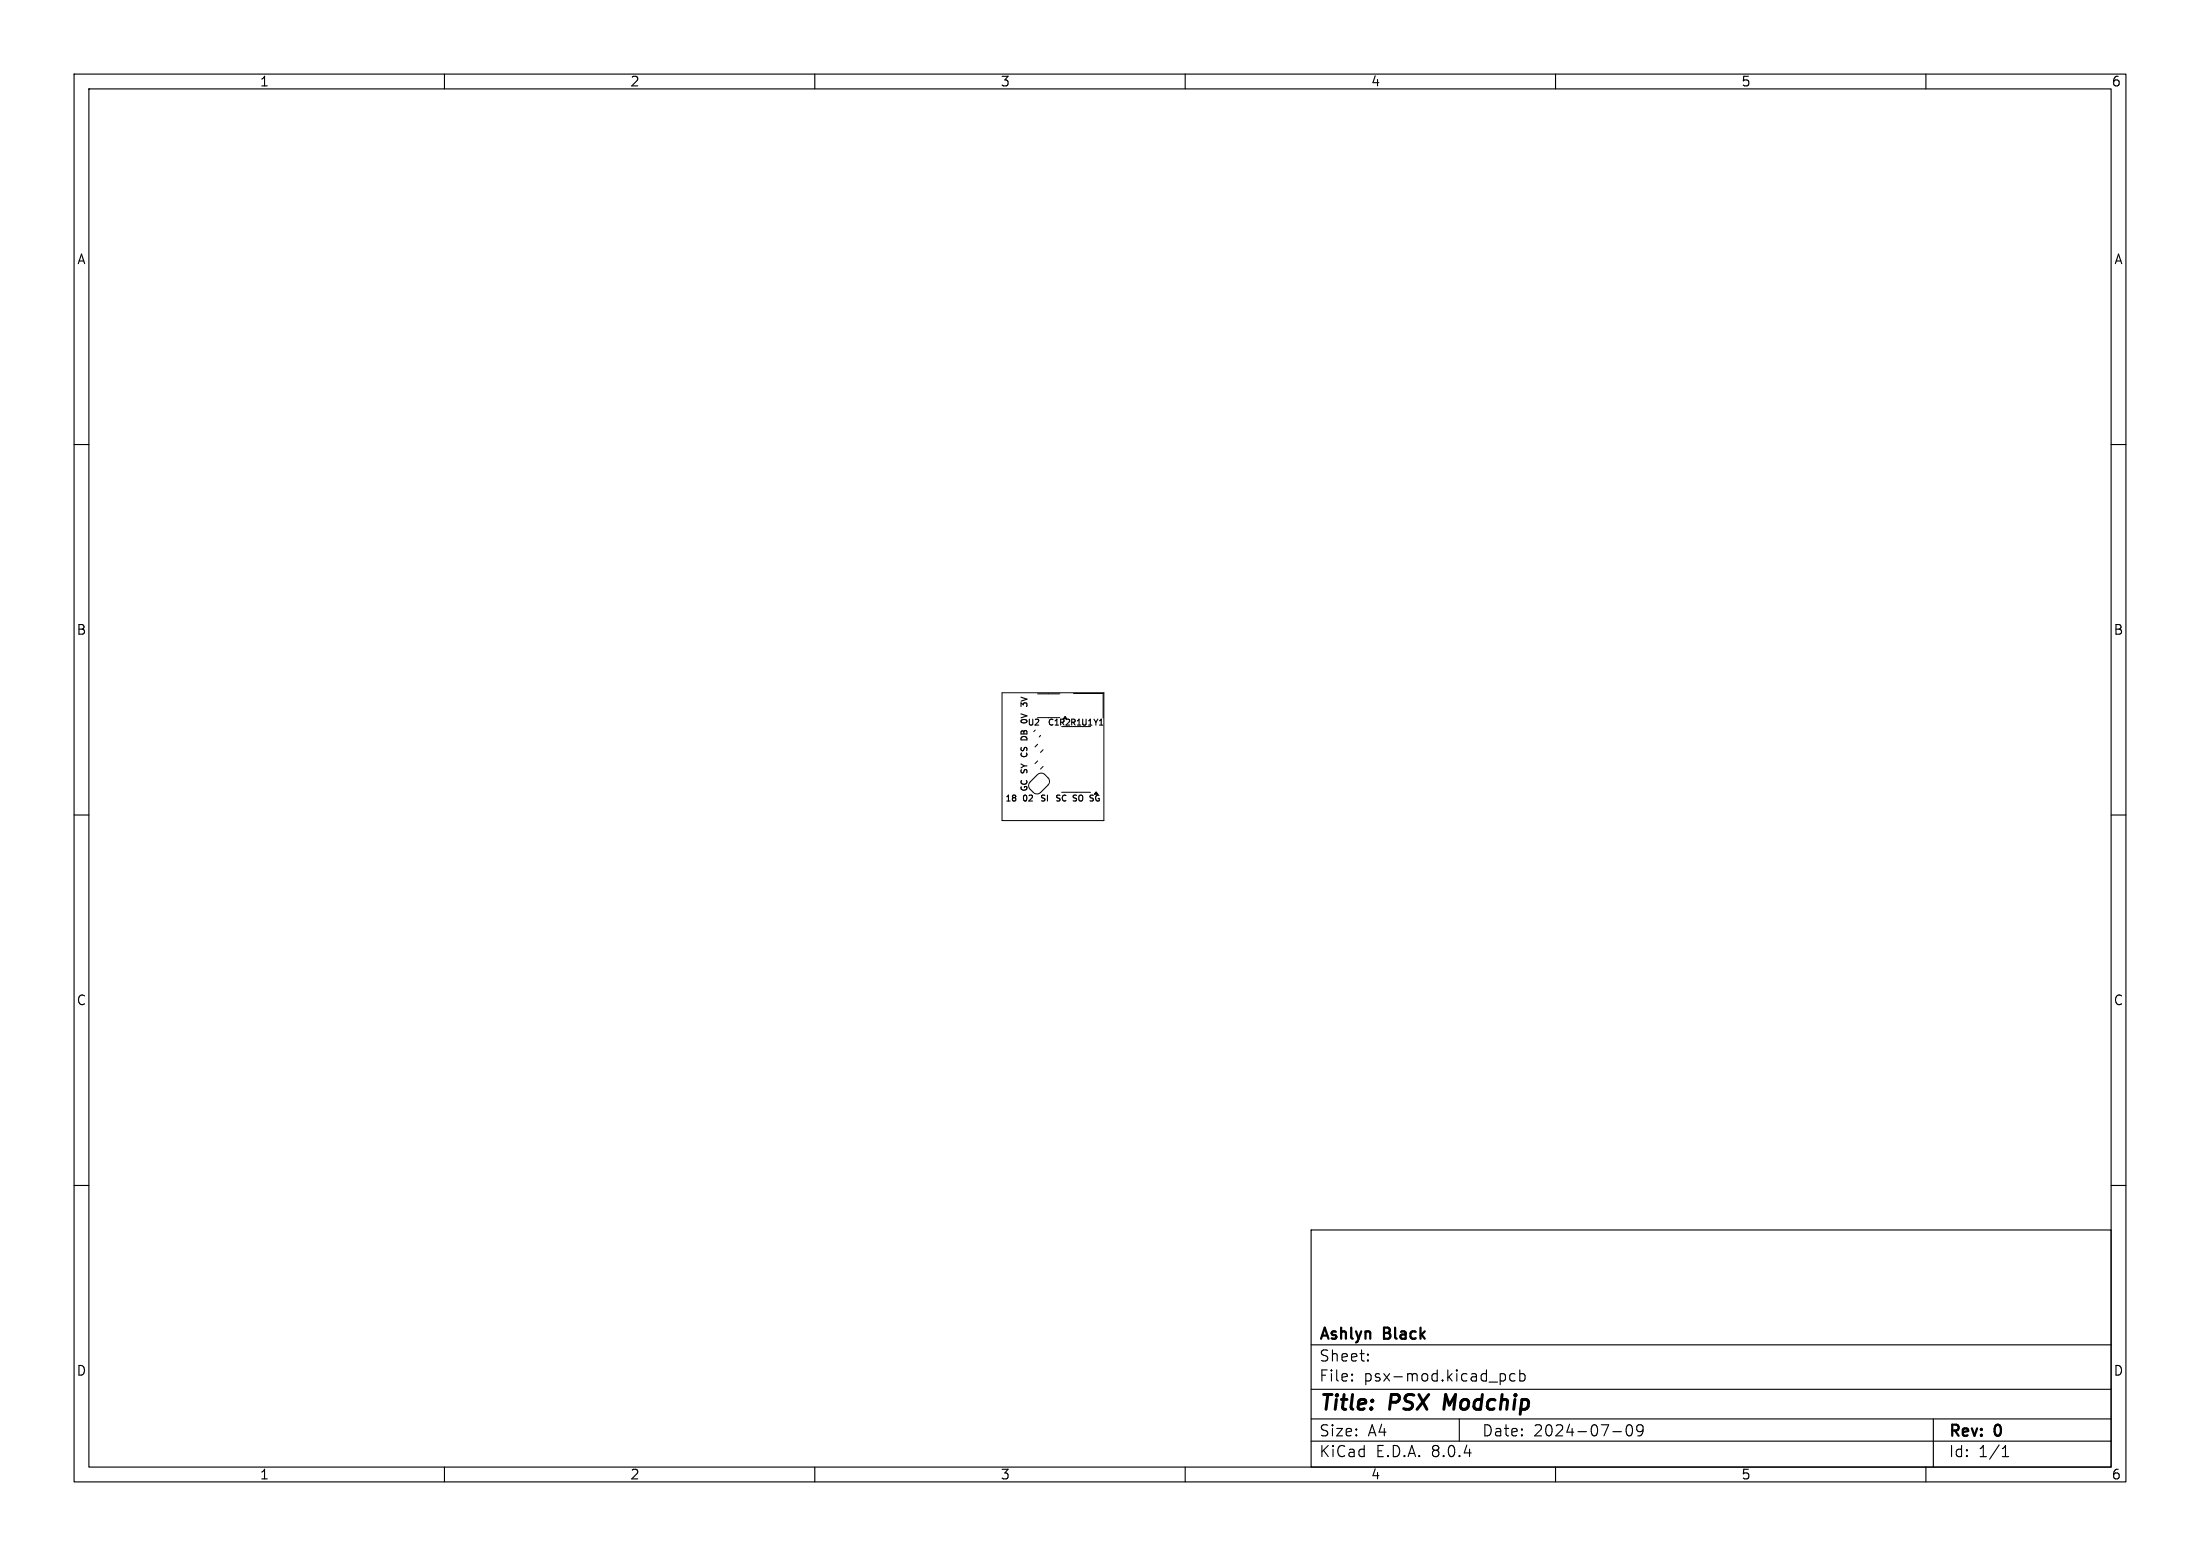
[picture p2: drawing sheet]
<svg xmlns="http://www.w3.org/2000/svg" width="297mm" height="210mm" viewBox="0 0 297 210" stroke-linecap="round" stroke-linejoin="round" font-family="sans-serif">
<g fill="none" stroke="#000" stroke-width=".15">
<path d="M10 10h277v190h-277zM12 12h273v186h-273zM60 10v2M110 10v2M160 10v2M210 10v2M260 10v2M10 60h2M285 60h2M10 110h2M285 110h2M10 160h2"/>
<path d="M285 160h2M177 166h108v32h-108zM60 198v2M110 198v2M160 198v2M177 194.5h108M177 191.5h108M177 187.5h108M177 181.5h108M182.5 186.3h.1l-.1 .1M182.5 186.3v.1M182.5 185.5v.1"/>
<path d="M182.5 185.5h.1l-.1 .1M184.7 183.6v.1M184.7 183.6h-.1l.1 .1M184.7 182.8v.1M184.7 182.8h-.1l.1 .1M197 191.5v3M202.7 185.4l.4 .1 .1 .2v.6l-.2 .1h-.3M204.5 185.5l-.4-.1-.3 .3v.4l.2 .2 .1 .1 .4-.1M205.2 185.5l.4-.1 .3 .3v.4l-.2 .2-.1 .1-.4-.1M205.2 184.9v1.5M210 198v2M217.7 193.2h1.2"/>
<path d="M219.7 192.4a.36 .36 0 0 1 .6 .2 .77 .77 0 0 1-.4 1.2 1 1 0 0 1-.2-1.4zM221.8 192.9l-.3 .3h-.3l-.2-.3v-.3l.1-.2 .4-.1 .2 .1a.99 .99 0 0 1-.3 1.4h-.3M260 198v2M261 191.5v6.5M270.3 196.6h.9M270.3 195.5l.4-.4v1.5"/>
</g>
<path d="M195.2 188.2l-.3 2" fill="none" stroke="#000" stroke-width=".4"/>
<g fill="none" stroke="#000" stroke-width=".14">
<path d="M135.3 93.5h13.7v17.3h-13.7zM139.8 98.5l-.2 .2M140.1 93.6h3M140.1 96.9h3M140.5 99.3l-.2 .2M143.3 98.1h3.9M144.9 93.6h4v3.3M139.1 105.5l1-1a.7 .7 0 0 1 1 0l.4 .5a.7 .7 0 0 1 0 1l-1 1a.7 .7 0 0 1-1 0l-.4-.5M140.1 100.5l-.4 .3M140.1 102.7l-.4 .4M140.8 101.2l-.3 .3M140.8 103.4l-.3 .4"/>
<path d="M143.3 106.9h3.9"/>
</g>
<path d="M143.8 96.7l.2 .3h-.5zM148 106.9l.2 .3h-.5z" fill="#000" stroke="#000" stroke-width=".14"/>
<g font-size="2.8">
<text x="178" y="190.9">Title:</text>
<text x="187.7" y="190.9">PSX</text>
<text x="195.8" y="190.9">Modchip</text>
</g>
<g font-size="2.1">
<text x="178" y="184">Sheet:</text>
<text x="178" y="181.2">Ashlyn</text>
<text x="186.9" y="181.2">Black</text>
<text x="178" y="186.7">File:</text>
<text x="184.1" y="186.7">psx-mod.kicad_pcb</text>
<text x="178" y="196.9">KiCad</text>
<text x="178" y="194.1">Size:</text>
<text x="184.7" y="194.1">A4</text>
<text x="185.7" y="196.9">E.D.A.</text>
<text x="193.3" y="196.9">8.0.4</text>
<text x="200" y="194.1">Date:</text>
<text x="207" y="194.1">2024-07-09</text>
<text x="263" y="194.3">Rev:</text>
<text x="263" y="196.9">Id:</text>
<text x="267.1" y="196.9">1/1</text>
<text x="269.4" y="194.3">0</text>
</g>
<g font-size="1.8">
<text x="35" y="11.9">1</text>
<text x="85" y="11.9">2</text>
<text x="135" y="11.9">3</text>
<text x="185" y="11.9">4</text>
<text x="235" y="11.9">5</text>
<text x="285" y="11.9">6</text>
<text x="10.3" y="35.9">A</text>
<text x="285.4" y="35.9">A</text>
<text x="10.3" y="85.9">B</text>
<text x="285.3" y="85.9">B</text>
<text x="10.3" y="135.9">C</text>
<text x="285.3" y="135.9">C</text>
<text x="10.3" y="185.9">D</text>
<text x="285.3" y="185.9">D</text>
<text x="35" y="199.9">1</text>
<text x="85" y="199.9">2</text>
<text x="135" y="199.9">3</text>
<text x="185" y="199.9">4</text>
<text x="235" y="199.9">5</text>
<text x="285" y="199.9">6</text>
</g>
<g font-size="1.1">
<text x="138.9" y="95.6" transform="rotate(-90 138.9 95.6)">3V</text>
<text x="138.6" y="98.1">U2</text>
<text x="141.3" y="98.1">C1R2R1U1 Y1</text>
<text x="138.9" y="106.9" transform="rotate(-90 138.9 106.9)">GC SY CS DB 0V</text>
<text x="135.6" y="108.4">18</text>
<text x="137.9" y="108.4">02</text>
<text x="140.3" y="108.4">SI</text>
<text x="142.3" y="108.4">SC SO SG</text>
</g>
</svg>
